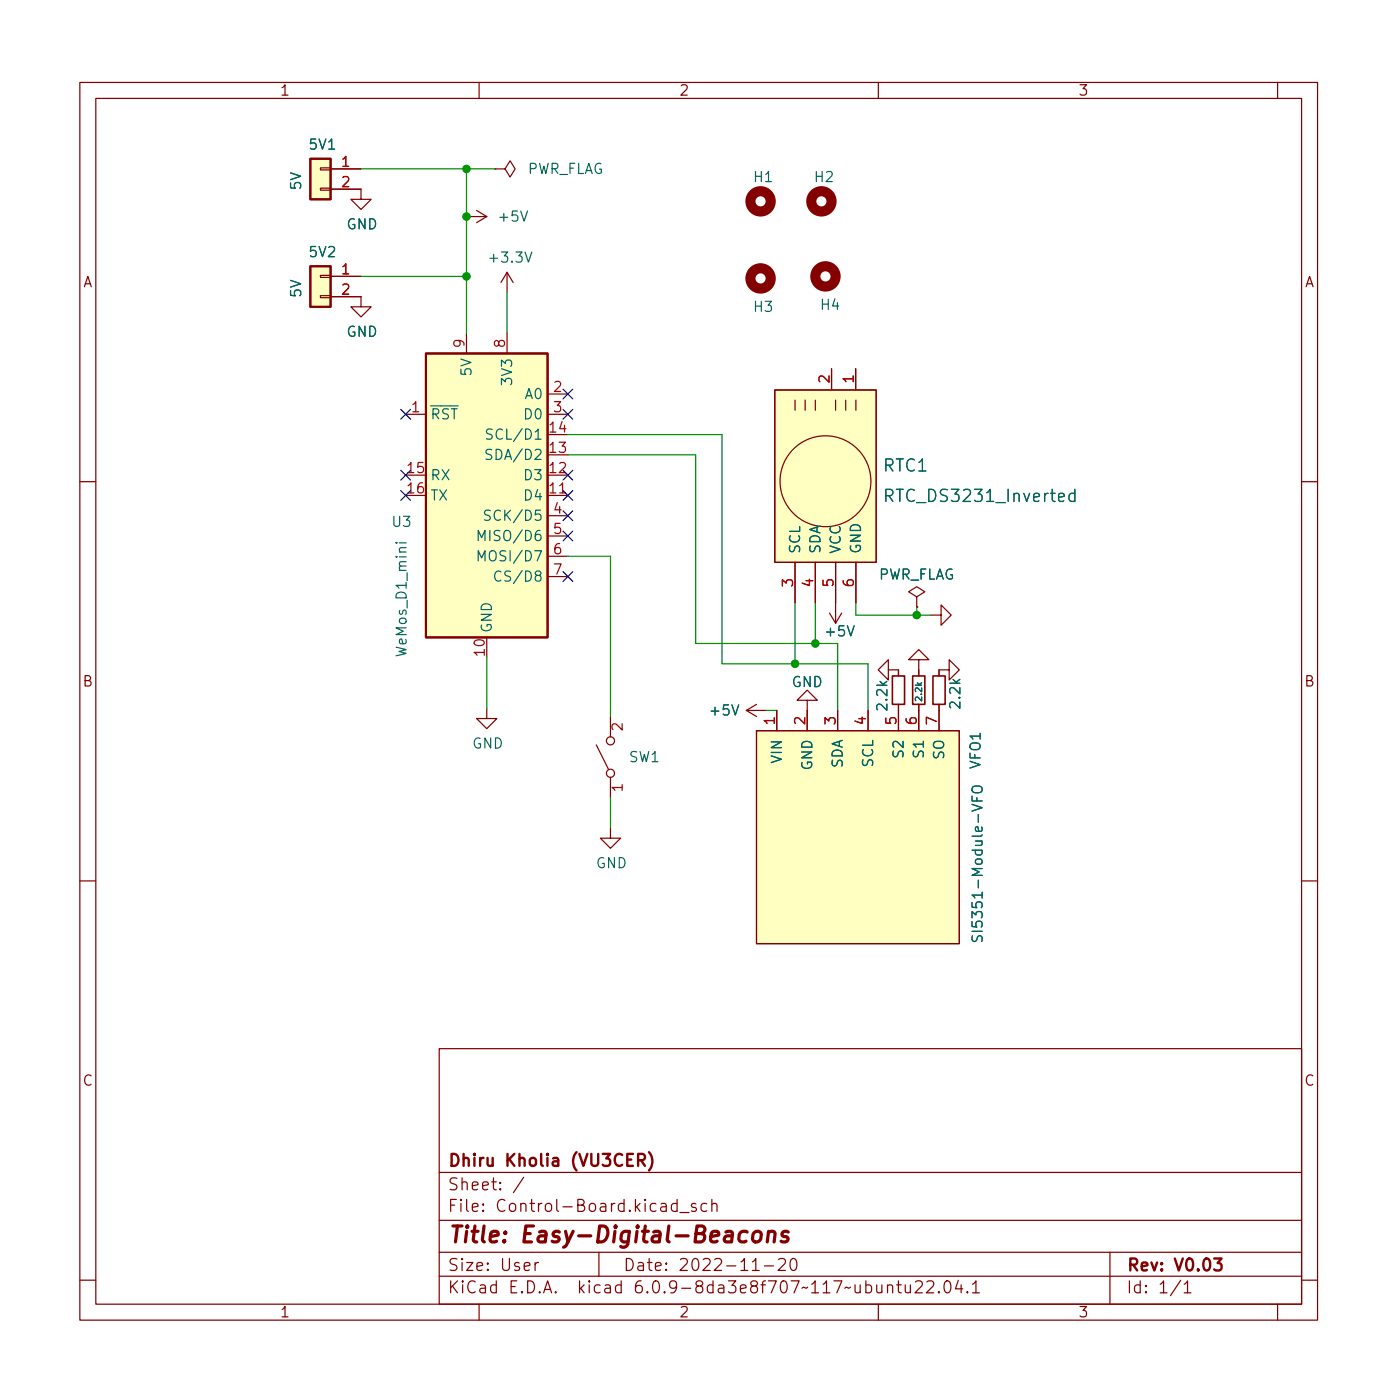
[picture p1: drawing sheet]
<svg xmlns="http://www.w3.org/2000/svg" width="175mm" height="175mm" viewBox="0 0 175 175" stroke-linecap="round" stroke-linejoin="round" font-family="sans-serif">
<g fill="none" stroke="#840000" stroke-width=".15">
<path d="M10 10.3h155v155h-155zM12 12.3h151v151h-151zM60 10.3v2M110 10.3v2M160 10.3v2M40.1 37h1.3v.3h-1.3zM40.1 34.5h1.3v.2h-1.3zM40.1 23.6h1.3v.2h-1.3zM40.1 21h1.3v.3h-1.3zM41.4 37.2h3.8v1.2h1.3l-1.3 1.3-1.3-1.3h1.3M41.4 23.7h3.8v1.3h1.3l-1.3 1.2-1.3-1.2h1.3M41.4 34.6h3.8"/>
<path d="M41.4 21.2h3.8M58.4 27.1h2.6M59.7 26.4l1.3 .7M61 27.1l-1.3 .8M62 21.2h1.2l.7-1.1 .6 1.1-.6 1-.7-1M62 21.2h.1M63.5 34.1v2.5M63.5 34.1l-.8 1.3M63.5 34.1l.8 1.3M50.8 51.9h2.5M58.4 41.7v2.6M63.5 41.7v2.6"/>
<path d="M68.6 51.9h2.5M68.6 49.3h2.5M97 48.8h12.7v21.6h-12.7zM99.6 50.1v1.3M100.8 50.1v1.3M102.1 50.1v1.3M104.1 46.2v2.5M104.6 50.1v1.3M105.9 50.1v1.3M107.2 46.2v2.5M107.2 50.1v1.3M10 60.3h2"/>
<path d="M68.6 62h2.5M68.6 64.6h2.5M68.6 67.1h2.5M68.6 69.7h2.5M68.6 72.2h2.5M99.6 70.4v5.1M102.1 70.4v5.1M103.9 76.8l.7 1.2M104.6 70.4v7.6M105.4 76.8l-.8 1.2M107.2 70.4v5.1M114.8 74.7l1-.6-1-.6-1 .6 1 .6v1.3"/>
<path d="M114.8 76h.1M116.6 77h1.3v-1.2l1.2 1.2-1.2 1.3v-1.3M163 60.3h2M61 88.7v1.3h1.2l-1.2 1.3-1.3-1.3h1.3M74.7 93.3l1.5 3M76.5 89.7v2.6M76.5 97.4v2.5M93.5 89l1.2 .7M93.5 89h2.5M94.7 91.5h25.4v26.7h-25.4zM94.7 88.2l-1.2 .8M97.3 89v2.5"/>
<path d="M101.1 87.7h1.3l-1.3-1.3-1.3 1.3h1.3v3.8M104.9 89v2.5M108.7 89v2.5M111.3 83.9v-1.3l-1.3 1.3 1.3 1.3v-1.3h1.2v.8M112.5 88.2v3.3M115.1 82.6h1.2l-1.2-1.2-1.3 1.2h1.3v2.1M115.1 88.2v3.3M117.6 88.2v3.3M118.9 83.9v1.3l1.2-1.3-1.2-1.3v1.3h-1.3v.8M10 110.3h2M76.5 103.7v1.3h1.2l-1.2 1.2-1.3-1.2h1.3M163 110.3h2"/>
<path d="M55 131.3h108v32h-108zM55 159.8h108M55 156.8h108M55 152.8h108M55 146.8h108M65.6 147.4l-1.3 2M67 158.1v1M67.4 158.1a.38 .38 0 0 0-.4 .3M75 156.8v3M84.8 150.8l-.4-.1-.3 .3v.4l.1 .2 .2 .1 .4-.1M84.8 150.2v1.5M85.2 151.9h1.1"/>
<path d="M87.2 150.8l-.4-.1-.2 .2 .1 .2 .5 .2v.1v.2l-.2 .1-.4-.1M88.5 150.8l-.4-.1-.3 .3v.4l.1 .2 .2 .1 .4-.1M89.2 150.9a.37 .37 0 0 1 .6 0v.8M89.2 150.2v1.5M94.2 159.1h.9M95.7 158.5h1.2M97.5 157.8l.2-.2h.4a.41 .41 0 0 1 .2 .7l-.9 .8h1M99.1 157.8a.36 .36 0 0 1 .4-.2 .36 .36 0 0 1 .2 .3 .77 .77 0 0 1-.4 1.2 .91 .91 0 0 1-.2-1.3zM139 156.8v6.5M10 160.3h2M60 163.3v2M110 163.3v2"/>
<path d="M111.2 161.1a.37 .37 0 0 1 .6 0v.8M111.2 160.9v1M112.3 160.9h.6M112.5 160.4v1.3l.1 .1 .3 .1M113.4 160.9v.9a.41 .41 0 0 0 .6 0M114 160.9v1M114.7 160.6l.2-.2h.3a.41 .41 0 0 1 .2 .7l-.8 .8h.9M116.1 160.6l.2-.2h.4a.41 .41 0 0 1 .2 .7l-.9 .8h.9M117.6 161.8h.1l-.1 .1-.1-.1h.1v.1M118.4 160.5a.36 .36 0 0 1 .6 .2 .77 .77 0 0 1-.4 1.2 1 1 0 0 1-.2-1.4zM120 160.3l-.3 1.1h.9M120.4 160.9v1"/>
<path d="M121.2 161.8v.1l-.1-.1h.1v.1M121.8 160.8l.4-.4v1.5M121.8 161.9h.9M147.9 160.3l-1.3 2M148.3 160.8l.4-.4v1.5M148.3 161.9h.9M160 163.3v2M163 160.3h2"/>
<circle cx="103.4" cy="60.3" r="5.7"/>
<circle cx="76.5" cy="96.8" r=".51"/>
<circle cx="76.5" cy="92.8" r=".51"/>
</g>
<path d="M79.9 145.3h.6a.41 .41 0 0 0 .3-.4 .41 .41 0 0 0-.3-.4h-.6v1.5M80.3 145.3l.5 .7M81.3 144.3a1.72 1.72 0 0 1 0 2.3M152.1 157.6h.9l-.5 .6a.41 .41 0 0 1 .5 .3v.3l-.2 .2-.5 .1-.2-.1" fill="none" stroke="#840000" stroke-width=".3"/>
<path d="M93.6 154.3a.66 .66 0 0 0-1 .3l-.1 .6 .2 .2 .1 .1 .6-.1M94.4 154.4a.52 .52 0 0 1 .5-.2 .52 .52 0 0 1 .4 .4v.6a.55 .55 0 0 1-.5 .3 .55 .55 0 0 1-.6-.3l.1-.6zM96.2 154.4a.49 .49 0 0 1 .9 .1l-.2 1M96.3 154.2l-.2 1.3M98.7 154.3a.49 .49 0 0 0-.8 .3l.1 .2 .6 .2 .1 .2-.1 .2-.2 .1h-.4l-.2-.1" fill="none" stroke="#840000" stroke-width=".4"/>
<g fill="none" stroke="#840000" stroke-width="1.3">
<circle cx="95.2" cy="25.2" r="1.27"/>
<circle cx="95.2" cy="34.9" r="1.27"/>
<circle cx="102.9" cy="25.2" r="1.27"/>
<circle cx="103.4" cy="34.6" r="1.27"/>
</g>
<g fill="#ffffc2" stroke="#ffffc2" stroke-width=".13">
<path d="M97 48.8h12.7v21.6h-12.7z"/>
<path d="M94.7 91.5h25.4v26.7h-25.4z"/>
<path d="M53.3 44.3h15.3v35.5h-15.3z"/>
<path d="M38.9 33.3h2.5v5.1h-2.5z"/>
<path d="M38.9 19.9h2.5v5.1h-2.5z"/>
</g>
<g fill="none" stroke="#006464" stroke-width=".15">
<path d="M61.6 56.3h-.6a.3 .3 0 0 0-.1 .3 .3 .3 0 0 0 .2 .3 .47 .47 0 0 1 .5 .3l-.1 .2-.2 .1h-.4M61.6 53.8h-.6a.3 .3 0 0 0-.1 .3 .3 .3 0 0 0 .3 .2 .46 .46 0 0 1 .4 .3v.3l-.2 .1-.5-.1M49.6 68h.1M50 68h.9M59.9 67.7v-1.3l.4 .9 .4-.9v1.3M59.9 70.2v-1.2l.4 .9 .4-.9v1.2M61.4 64h-.6a.3 .3 0 0 0-.1 .3 .3 .3 0 0 0 .2 .2 .46 .46 0 0 1 .5 .3l-.1 .2-.1 .2-.5-.1M62.7 71.6a.51 .51 0 0 0-.6 0 .51 .51 0 0 0-.2 .6 .48 .48 0 0 0 .3 .5 .48 .48 0 0 0 .5 0M134.6 61.9l-.4-.1-.3 .3v.4l.1 .2 .2 .1 .4-.1M134.6 61.3v1.5M121.7 99.7v.6h1.3M121.8 98.6a.81 .81 0 0 1 1.2 .1 .43 .43 0 0 1-.4 .6h-.4a.42 .42 0 0 1-.4-.2 .42 .42 0 0 1 0-.5z"/>
<path d="M121.8 117.2v.6a.3 .3 0 0 0 .3 .1 .3 .3 0 0 0 .2-.2 .46 .46 0 0 1 .3-.5h.3l.1 .2-.1 .5"/>
</g>
<path d="M111.8 84.7h1.5v3.5h-1.5zM114.3 84.7h1.5v3.5h-1.5zM116.8 84.7h1.6v3.5h-1.6z" fill="none" stroke="#840000" stroke-width=".2"/>
<path d="M38.9 19.9h2.5v5.1h-2.5zM38.9 33.3h2.5v5.1h-2.5zM53.3 44.3h15.3v35.5h-15.3z" fill="none" stroke="#840000" stroke-width=".25"/>
<g fill="none" stroke="#009600" stroke-width=".15">
<path d="M45.2 34.6h13.2M45.2 21.2h16.8M58.4 21.2v20.5M63.5 36.6v5.1M71.1 54.4h19.3v28.7h18.3v5.9M71.1 57h16v23.6h17.8v8.4M71.1 69.7h5.4v20M99.6 75.5v7.6M102.1 75.5v5.1M107.2 75.5v1.5h9.4M114.8 76v1M61 82.4v6.3"/>
<path d="M76.5 99.9v3.8M96 89h1.3"/>
</g>
<g fill="none" stroke="#000084" stroke-width=".15">
<path d="M50.2 58.9l1.2 1.2M50.2 51.3l1.2 1.2M51.4 58.9l-1.2 1.2M51.4 51.3l-1.2 1.2M70.5 58.9l1.2 1.2M70.5 48.7l1.2 1.3M70.5 51.3l1.2 1.2M71.7 58.9l-1.2 1.2M71.7 48.7l-1.2 1.3M71.7 51.3l-1.2 1.2M50.2 61.4l1.2 1.3M51.4 61.4l-1.2 1.3"/>
<path d="M70.5 71.6l1.2 1.2M70.5 66.5l1.2 1.2M70.5 61.4l1.2 1.3M70.5 64l1.2 1.2M71.7 71.6l-1.2 1.2M71.7 66.5l-1.2 1.2M71.7 61.4l-1.2 1.3M71.7 64l-1.2 1.2"/>
</g>
<g fill="#009600" stroke="#009600" stroke-width=".15">
<circle cx="102.1" cy="80.6" r=".46"/>
<circle cx="99.6" cy="83.1" r=".46"/>
<circle cx="114.8" cy="77" r=".46"/>
<circle cx="58.4" cy="27.1" r=".46"/>
<circle cx="58.4" cy="34.6" r=".46"/>
<circle cx="58.4" cy="21.2" r=".46"/>
</g>
<text font-size="2.8" fill="#840000" x="56" y="155.6">Title: Easy-Digital-Beacons</text>
<g font-size="2.1" fill="#006464">
<text x="110.6" y="59.1">RTC1</text>
<text x="111.5" y="62.9">RTC_DS3231_Inverted</text>
</g>
<g font-size="2.1" fill="#840000">
<text x="56" y="149.1">Sheet: /</text>
<text x="56" y="146.1">Dhiru Kholia (VU3CER)</text>
<text x="56" y="151.8">File: Control-Board.kicad_sch</text>
<text x="56" y="162">KiCad E.D.A. kicad 6.0.9-8da3e8f707~117~ubuntu22.04.1</text>
<text x="56" y="159.2">Size: User</text>
<text x="78" y="159.2">Date: 2022-11-20</text>
<text x="141" y="159.2">Rev: V0.03</text>
<text x="141" y="162">Id: 1/1</text>
</g>
<g font-size="1.8" fill="#840000">
<text x="35" y="12">1</text>
<text x="85" y="12">2</text>
<text x="135" y="12">3</text>
<text x="10.3" y="36">A</text>
<text x="163.4" y="36">A</text>
<text x="10.3" y="86">B</text>
<text x="163.4" y="86">B</text>
<text x="10.3" y="136">C</text>
<text x="163.4" y="136">C</text>
<text x="35" y="165">1</text>
<text x="85" y="165">2</text>
<text x="135" y="165">3</text>
</g>
<g font-size="1.8" fill="#006464">
<text x="37.7" y="23.8" transform="rotate(-90 37.7 23.8)">5V</text>
<text x="38.8" y="18.7">5V1</text>
<text x="65.9" y="21.8">PWR_FLAG</text>
<text x="94.5" y="22.8">H1</text>
<text x="102.1" y="22.8">H2</text>
<text x="43.4" y="28.7">GND</text>
<text x="62.6" y="27.8">+5V</text>
<text x="38.8" y="32.2">5V2</text>
<text x="61.5" y="32.9">+3.3V</text>
<text x="37.7" y="37.2" transform="rotate(-90 37.7 37.2)">5V</text>
<text x="94.5" y="39.1">H3</text>
<text x="102.8" y="38.8">H4</text>
<text x="43.4" y="42.2">GND</text>
<text x="59.1" y="46.9" transform="rotate(-90 59.1 46.9)">5V</text>
<text x="64.1" y="47.9" transform="rotate(-90 64.1 47.9)">3V3</text>
<text x="53.8" y="52.5">~{RST}</text>
<text x="65.8" y="50">A0</text>
<text x="65.8" y="52.5">D0</text>
<text x="61.6" y="57.6">SDA/D2</text>
<text x="61.8" y="55.1">SCL/D1</text>
<text x="49.2" y="66">U3</text>
<text x="53.8" y="60.1">RX</text>
<text x="53.8" y="62.7">TX</text>
<text x="61.6" y="65.2">SCK/D5</text>
<text x="65.8" y="62.7">D4</text>
<text x="65.8" y="60.1">D3</text>
<text x="60.8" y="67.8">MISO/D6</text>
<text x="60.8" y="70.3">MOSI/D7</text>
<text x="100.2" y="69.4" transform="rotate(-90 100.2 69.4)">SCL</text>
<text x="102.7" y="69.4" transform="rotate(-90 102.7 69.4)">SDA</text>
<text x="105.3" y="69.4" transform="rotate(-90 105.3 69.4)">VCC</text>
<text x="107.8" y="69.4" transform="rotate(-90 107.8 69.4)">GND</text>
<text x="62.9" y="72.8">CS/D8</text>
<text x="109.8" y="72.6">PWR_FLAG</text>
<text x="50.9" y="82" transform="rotate(-90 50.9 82)">WeMos_D1_mini</text>
<text x="61.6" y="79.3" transform="rotate(-90 61.6 79.3)">GND</text>
<text x="103.6" y="79.7">+5V</text>
<text x="89.1" y="89.6">+5V</text>
<text x="99.1" y="86">GND</text>
<text x="111.1" y="88.8" transform="rotate(-90 111.1 88.8)">2.2k</text>
<text x="120.3" y="88.6" transform="rotate(-90 120.3 88.6)">2.2k</text>
<text x="59.1" y="93.7">GND</text>
<text x="78.8" y="95.4">SW1</text>
<text x="97.9" y="95.5" transform="rotate(-90 97.9 95.5)">VIN</text>
<text x="113.2" y="94.7" transform="rotate(-90 113.2 94.7)">S2</text>
<text x="115.7" y="94.7" transform="rotate(-90 115.7 94.7)">S1</text>
<text x="118.2" y="95.1" transform="rotate(-90 118.2 95.1)">SO</text>
<text x="101.7" y="96.5" transform="rotate(-90 101.7 96.5)">GND</text>
<text x="105.5" y="96.3" transform="rotate(-90 105.5 96.3)">SDA</text>
<text x="109.3" y="96.1" transform="rotate(-90 109.3 96.1)">SCL</text>
<text x="122.8" y="96.3" transform="rotate(-90 122.8 96.3)">VFO1</text>
<text x="74.6" y="108.7">GND</text>
<text x="123.1" y="116.5" transform="rotate(-90 123.1 116.5)">SI5351-Module-VFO</text>
</g>
<g font-size="1.8" fill="#a90000">
<text x="42.8" y="20.9">1</text>
<text x="42.8" y="23.4">2</text>
<text x="42.8" y="34.4">1</text>
<text x="42.8" y="36.9">2</text>
<text x="58.2" y="43.5" transform="rotate(-90 58.2 43.5)">9</text>
<text x="63.2" y="43.5" transform="rotate(-90 63.2 43.5)">8</text>
<text x="103.9" y="47.9" transform="rotate(-90 103.9 47.9)">2</text>
<text x="106.9" y="47.9" transform="rotate(-90 106.9 47.9)">1</text>
<text x="51.6" y="51.6">1</text>
<text x="69.4" y="49.1">2</text>
<text x="69.4" y="51.6">3</text>
<text x="51.1" y="59.3">15</text>
<text x="68.9" y="59.3">12</text>
<text x="68.9" y="56.7">13</text>
<text x="68.9" y="54.2">14</text>
<text x="51.1" y="61.8">16</text>
<text x="68.9" y="61.8">11</text>
<text x="69.4" y="64.3">4</text>
<text x="69.4" y="66.9">5</text>
<text x="69.4" y="69.4">6</text>
<text x="69.4" y="72">7</text>
<text x="99.3" y="73.5" transform="rotate(-90 99.3 73.5)">3</text>
<text x="101.9" y="73.5" transform="rotate(-90 101.9 73.5)">4</text>
<text x="104.4" y="73.5" transform="rotate(-90 104.4 73.5)">5</text>
<text x="106.9" y="73.5" transform="rotate(-90 106.9 73.5)">6</text>
<text x="60.7" y="82.1" transform="rotate(-90 60.7 82.1)">10</text>
<text x="78" y="91.5" transform="rotate(-90 78 91.5)">2</text>
<text x="97" y="90.7" transform="rotate(-90 97 90.7)">1</text>
<text x="100.8" y="90.7" transform="rotate(-90 100.8 90.7)">2</text>
<text x="104.6" y="90.7" transform="rotate(-90 104.6 90.7)">3</text>
<text x="108.5" y="90.7" transform="rotate(-90 108.5 90.7)">4</text>
<text x="112.3" y="90.7" transform="rotate(-90 112.3 90.7)">5</text>
<text x="114.8" y="90.7" transform="rotate(-90 114.8 90.7)">6</text>
<text x="117.3" y="90.7" transform="rotate(-90 117.3 90.7)">7</text>
<text x="78" y="99.1" transform="rotate(-90 78 99.1)">1</text>
</g>
<text font-size="1.1" fill="#006464" x="115.5" y="87.7" transform="rotate(-90 115.5 87.7)">2.2k</text>
</svg>
